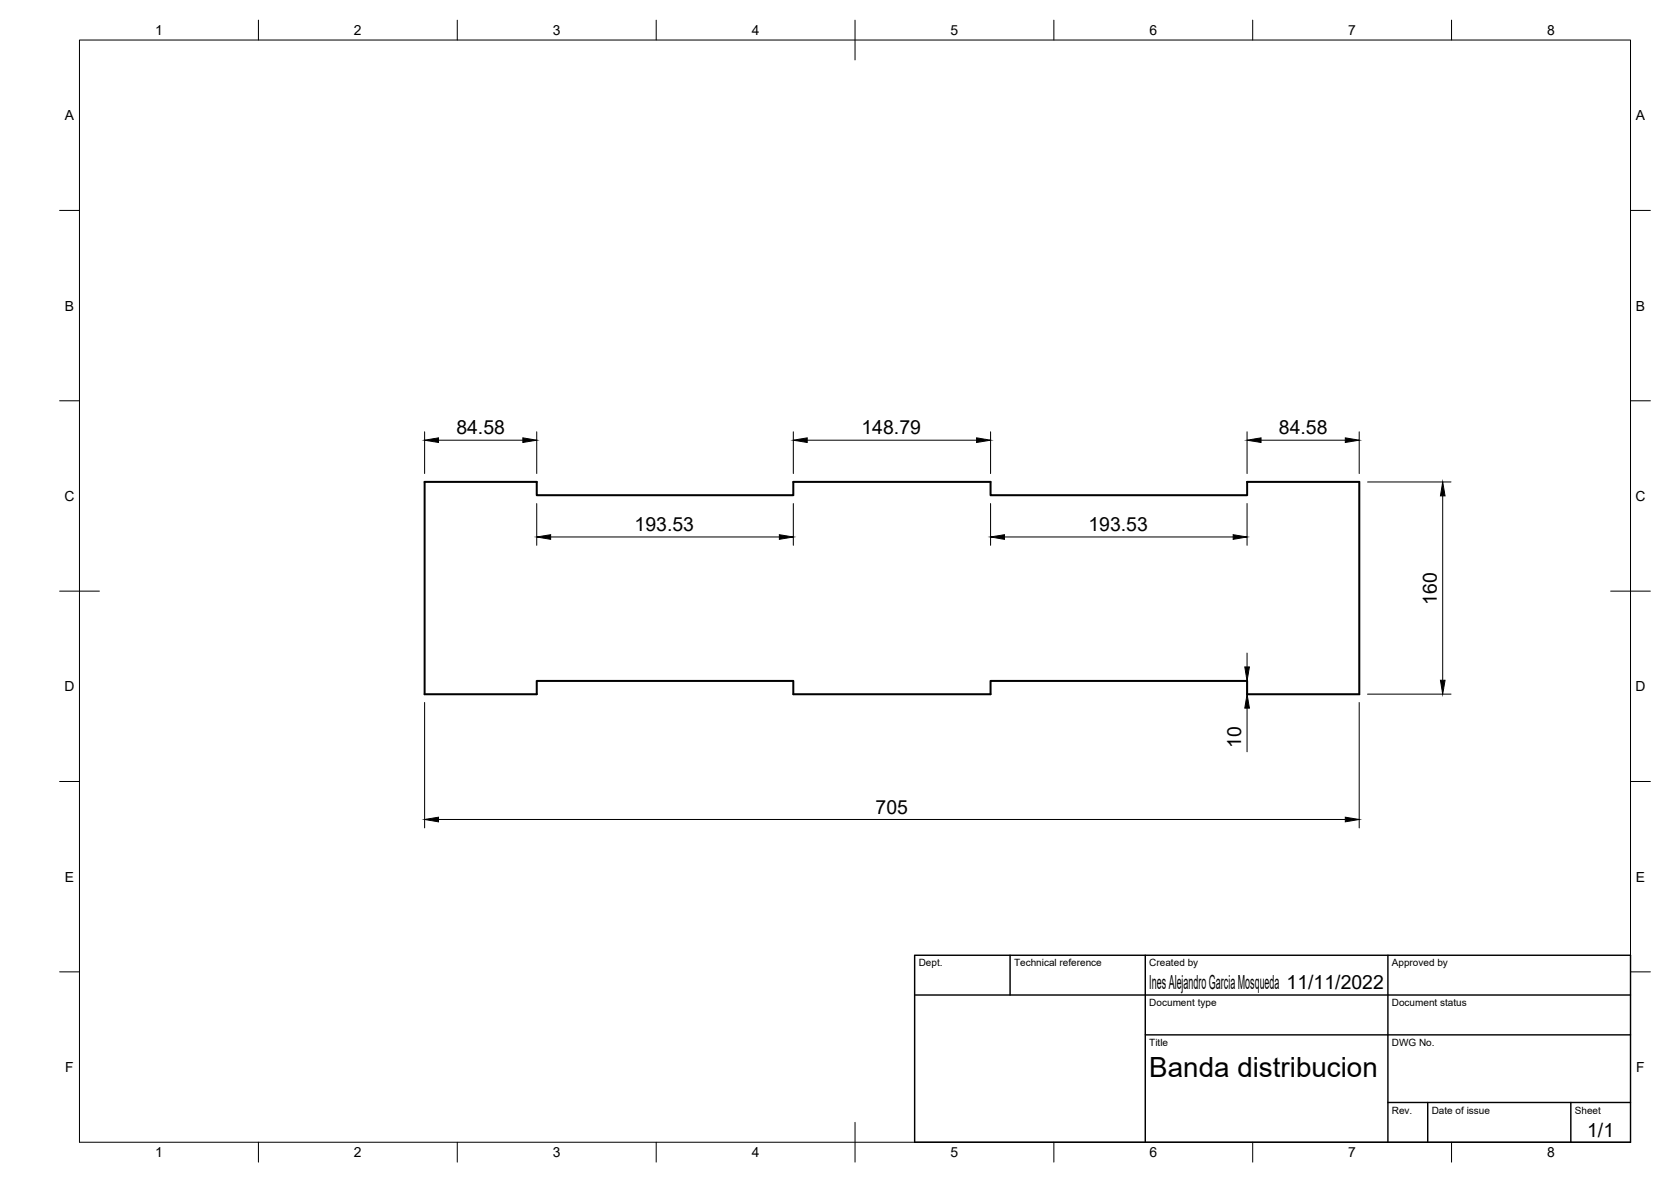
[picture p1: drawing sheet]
<svg xmlns="http://www.w3.org/2000/svg" width="420mm" height="297mm" viewBox="0 0 420 297" stroke-linecap="round" stroke-linejoin="round" font-family="sans-serif">
<!-- layer: Visible -->
<path d="M106.8 121.1h28.2v3.3h64.5v-3.3h49.6v3.3h64.5v-3.3h28.2v53.4h-28.2v-3.4h-64.5v3.4h-49.6v-3.4h-64.5v3.4h-28.2z" fill="none" stroke="#000" stroke-width=".51"/>
<!-- layer: BORDER -->
<g fill="none" stroke="#000" stroke-width=".25">
<path d="M20 10.1h390v276.9h-390zM65 5.1v5M115 5.1v5M165 5.1v5M215 5.1v10M265 5.1v5M315 5.1v5M365 5.1v5M15 52.9h5M410 52.9h5M15 100.7h5M410 100.7h5"/>
<path d="M15 148.6h10M405 148.6h10M15 196.4h5M410 196.4h5M15 244.2h5M410 244.2h5M65 287v5M115 287v5M165 287v5M215 282.1v9.9M265 287v5M315 287v5"/>
<path d="M365 287v5"/>
</g>
<!-- layer: TITLEBLOCK -->
<path d="M230 240.1h180v46.9h-180zM230 250h180M254 240.1v9.9M288 240.1v46.9M349 240.1v46.9M288 260.1h122M349 277.1h61M359 277.1v9.9M395 277.1v9.9" fill="none" stroke="#000" stroke-width=".36"/>
<!-- layer: FD_Dimensions -->
<g fill="none" stroke="#000" stroke-width=".25">
<path d="M106.8 108.5v10.5M110.3 110.6h21.2M135 108.5v10.5M199.5 108.5v10.5M203 110.6h42.6M249.1 108.5v10.5M313.6 108.5v10.5M317.1 110.6h21.2M341.8 108.5v10.5M135 126.5v10.5M138.5 134.9h57.5M199.5 126.5v10.5"/>
<path d="M249.1 126.5v10.5M252.6 134.9h57.5M313.6 126.5v10.5M343.9 121.1h20.9M362.8 124.6v46.3M106.8 176.5v31.6M313.6 164.1v3.5M313.6 171.1v3.3M313.6 178v10.9M341.8 176.5v31.6M343.9 174.4h20.9M110.3 205.9h228"/>
</g>
<g fill="#000" stroke="#000" stroke-width=".25">
<path d="M106.8 110.6l3.5-.6v1.2zM131.5 110l3.5 .6-3.5 .6zM199.5 110.6l3.5-.6v1.2zM245.6 110l3.5 .6-3.5 .6zM313.6 110.6l3.5-.6v1.2zM338.3 110l3.5 .6-3.5 .6zM135 134.9l3.5-.5v1.1zM196 134.4l3.5 .5-3.5 .6zM249.1 134.9l3.5-.5v1.1zM310.1 134.4l3.5 .5-3.5 .6zM362.8 121.1l.5 3.5h-1.1zM313 167.6h1.2l-.6 3.5z"/>
<path d="M313.6 174.4l.6 3.6h-1.2zM362.2 170.9h1.1l-.5 3.5zM106.8 205.9l3.5-.5v1.1zM338.3 205.4l3.5 .5-3.5 .6z"/>
</g>
<text font-size="7" x="289" y="270.6">Banda distribucion</text>
<g font-size="4.9">
<text x="114.7" y="109.2">84.58</text>
<text x="216.6" y="109.2">148.79</text>
<text x="321.6" y="109.2">84.58</text>
<text x="159.6" y="133.5">193.53</text>
<text x="273.7" y="133.5">193.53</text>
<text x="361.3" y="152" transform="rotate(-90 361.3 152)">160</text>
<text x="312.1" y="188.1" transform="rotate(-90 312.1 188.1)">10</text>
<text x="220.2" y="204.5">705</text>
<text x="289" y="248.5">Ines Alejandro Garcia Mosqueda 11/11/2022</text>
<text x="399.1" y="285.7">1/1</text>
</g>
<g font-size="3.5">
<text x="39" y="8.8">1</text>
<text x="89" y="8.8">2</text>
<text x="139" y="8.8">3</text>
<text x="189" y="8.8">4</text>
<text x="239" y="8.8">5</text>
<text x="289" y="8.8">6</text>
<text x="339" y="8.8">7</text>
<text x="389" y="8.8">8</text>
<text x="16.3" y="30.2">A</text>
<text x="411.3" y="30.2">A</text>
<text x="16.3" y="78">B</text>
<text x="411.3" y="78">B</text>
<text x="16.2" y="125.9">C</text>
<text x="411.2" y="125.9">C</text>
<text x="16.2" y="173.7">D</text>
<text x="411.2" y="173.7">D</text>
<text x="16.3" y="221.6">E</text>
<text x="411.3" y="221.6">E</text>
<text x="16.4" y="269.4">F</text>
<text x="411.4" y="269.4">F</text>
<text x="39" y="290.8">1</text>
<text x="89" y="290.8">2</text>
<text x="139" y="290.8">3</text>
<text x="189" y="290.8">4</text>
<text x="239" y="290.8">5</text>
<text x="289" y="290.8">6</text>
<text x="339" y="290.8">7</text>
<text x="389" y="290.8">8</text>
</g>
<g font-size="2.5">
<text x="231" y="242.9">Dept.</text>
<text x="255" y="242.9">Technical reference</text>
<text x="289" y="242.9">Created by</text>
<text x="350" y="242.9">Approved by</text>
<text x="289" y="252.8">Document type</text>
<text x="350" y="252.8">Document status</text>
<text x="289" y="262.9">Title</text>
<text x="350" y="262.9">DWG No.</text>
<text x="350" y="279.9">Rev.</text>
<text x="360" y="279.9">Date of issue</text>
<text x="396" y="279.9">Sheet</text>
</g>
</svg>
